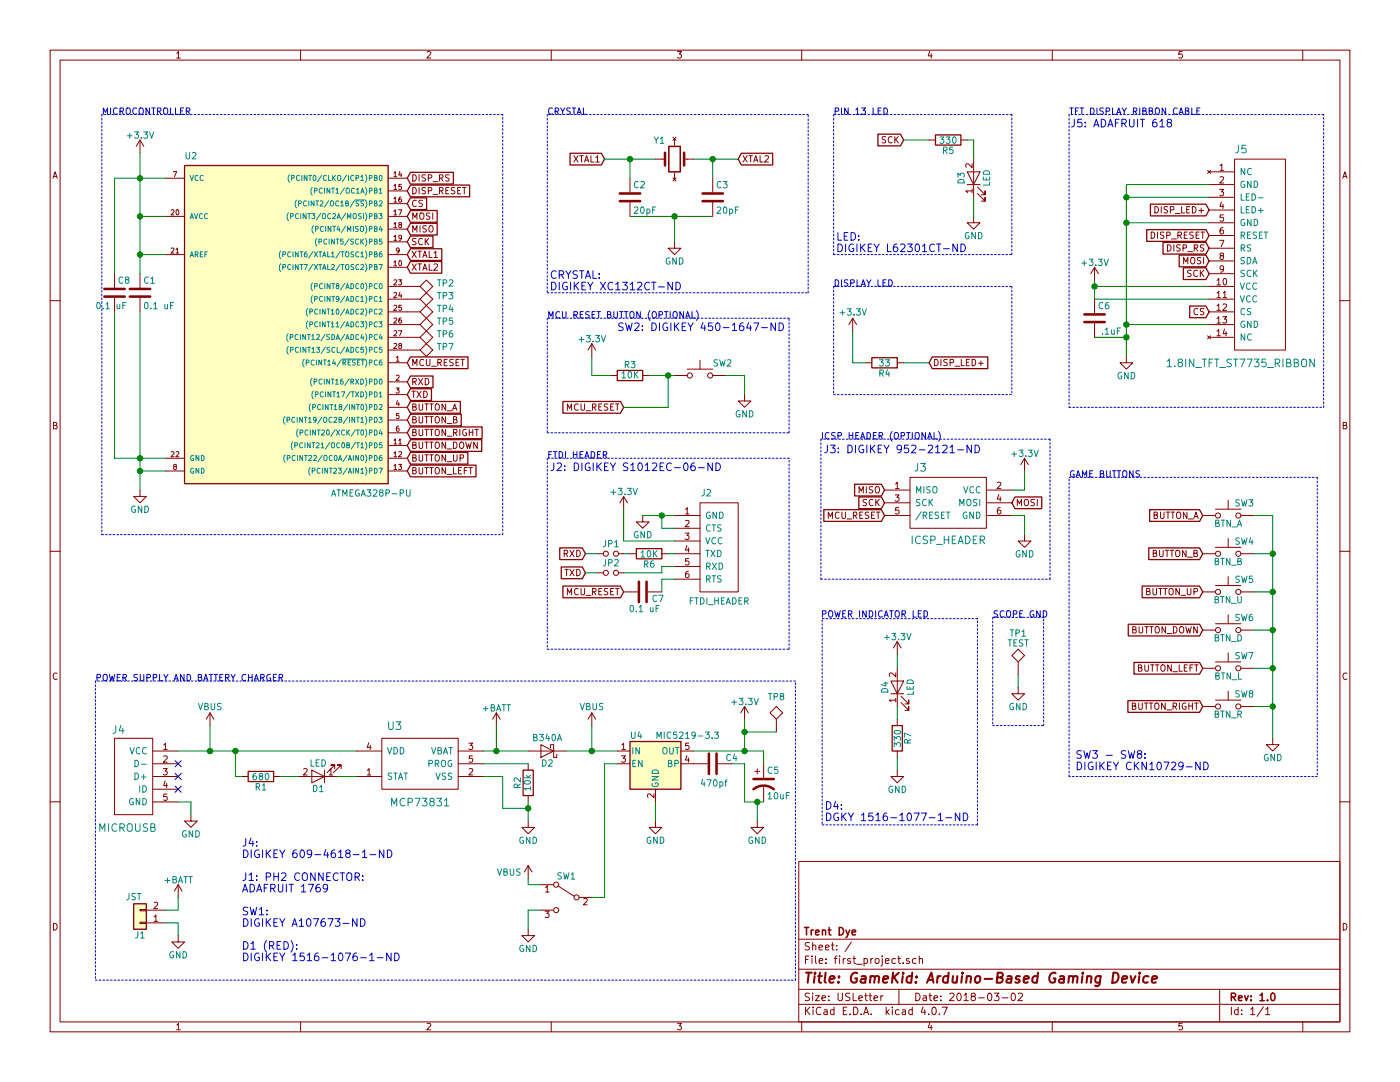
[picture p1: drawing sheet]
EESchema Schematic File Version 2
LIBS:power
LIBS:device
LIBS:switches
LIBS:relays
LIBS:motors
LIBS:transistors
LIBS:conn
LIBS:linear
LIBS:regul
LIBS:74xx
LIBS:cmos4000
LIBS:adc-dac
LIBS:memory
LIBS:xilinx
LIBS:microcontrollers
LIBS:dsp
LIBS:microchip
LIBS:analog_switches
LIBS:motorola
LIBS:texas
LIBS:intel
LIBS:audio
LIBS:interface
LIBS:digital-audio
LIBS:philips
LIBS:display
LIBS:cypress
LIBS:siliconi
LIBS:opto
LIBS:atmel
LIBS:contrib
LIBS:valves
LIBS:My Library
LIBS:first_project-cache
EELAYER 25 0
EELAYER END
$Descr USLetter 11000 8500
encoding utf-8
Sheet 1 1
Title "GameKid: Arduino-Based Gaming Device"
Date "2018-03-02"
Rev "1.0"
Comp "Trent Dye"
Comment1 ""
Comment2 ""
Comment3 ""
Comment4 ""
$EndDescr
$Comp
L ATMEGA328P-PU U2
U 1 1
P 2200 2500
F 0 "U2" H 1450 3750 50  0000 L BNN
F 1 "ATMEGA328P-PU" H 2600 1100 50  0000 L BNN
F 2 "Housings_DIP:DIP-28_W7.62mm_Socket" H 2200 2500 50  0001 C CIN
F 3 "" H 2200 2500 50  0001 C CNN
	1    2200 2500
	1    0    0    -1  
$EndComp
$Comp
L 1.8IN_TFT_ST7735_RIBBON J5
U 1 1
P 9800 1750
F 0 "J5" H 9750 2330 60  0000 C CNN
F 1 "1.8IN_TFT_ST7735_RIBBON" H 9750 650 60  0000 C CNN
F 2 "MyComponents:JDT-1800" H 9500 2100 60  0001 C CNN
F 3 "" H 9500 2100 60  0001 C CNN
	1    9800 1750
	1    0    0    -1  
$EndComp
$Comp
L +3.3V #PWR01
U 1 1
P 1100 1200
F 0 "#PWR01" H 1100 1050 50  0001 C CNN
F 1 "+3.3V" H 1100 1340 50  0000 C CNN
F 2 "" H 1100 1200 50  0001 C CNN
F 3 "" H 1100 1200 50  0001 C CNN
	1    1100 1200
	1    0    0    -1  
$EndComp
$Comp
L GND #PWR02
U 1 1
P 1100 3850
F 0 "#PWR02" H 1100 3600 50  0001 C CNN
F 1 "GND" H 1100 3700 50  0000 C CNN
F 2 "" H 1100 3850 50  0001 C CNN
F 3 "" H 1100 3850 50  0001 C CNN
	1    1100 3850
	1    0    0    -1  
$EndComp
$Comp
L SW_Push SW2
U 1 1
P 5500 2950
F 0 "SW2" H 5600 3050 50  0000 L CNN
F 1 "450-1647-ND" H 5550 3150 50  0001 C CNN
F 2 "Buttons_Switches_THT:SW_PUSH_6mm_h4.3mm" H 5500 3150 50  0001 C CNN
F 3 "" H 5500 3150 50  0001 C CNN
	1    5500 2950
	1    0    0    -1  
$EndComp
$Comp
L SW_Push SW3
U 1 1
P 9650 4050
F 0 "SW3" H 9700 4150 50  0000 L CNN
F 1 "BTN_A" H 9650 3990 50  0000 C CNN
F 2 "MyComponents:ADAFRUIT_SOFT_TOUCH_BUTTON" H 9650 4250 50  0001 C CNN
F 3 "" H 9650 4250 50  0001 C CNN
	1    9650 4050
	1    0    0    -1  
$EndComp
$Comp
L SW_Push SW4
U 1 1
P 9650 4350
F 0 "SW4" H 9700 4450 50  0000 L CNN
F 1 "BTN_B" H 9650 4290 50  0000 C CNN
F 2 "MyComponents:ADAFRUIT_SOFT_TOUCH_BUTTON" H 9650 4550 50  0001 C CNN
F 3 "" H 9650 4550 50  0001 C CNN
	1    9650 4350
	1    0    0    -1  
$EndComp
$Comp
L SW_Push SW5
U 1 1
P 9650 4650
F 0 "SW5" H 9700 4750 50  0000 L CNN
F 1 "BTN_U" H 9650 4590 50  0000 C CNN
F 2 "MyComponents:ADAFRUIT_SOFT_TOUCH_BUTTON" H 9650 4850 50  0001 C CNN
F 3 "" H 9650 4850 50  0001 C CNN
	1    9650 4650
	1    0    0    -1  
$EndComp
$Comp
L SW_Push SW6
U 1 1
P 9650 4950
F 0 "SW6" H 9700 5050 50  0000 L CNN
F 1 "BTN_D" H 9650 4890 50  0000 C CNN
F 2 "MyComponents:ADAFRUIT_SOFT_TOUCH_BUTTON" H 9650 5150 50  0001 C CNN
F 3 "" H 9650 5150 50  0001 C CNN
	1    9650 4950
	1    0    0    -1  
$EndComp
$Comp
L SW_Push SW7
U 1 1
P 9650 5250
F 0 "SW7" H 9700 5350 50  0000 L CNN
F 1 "BTN_L" H 9650 5190 50  0000 C CNN
F 2 "MyComponents:ADAFRUIT_SOFT_TOUCH_BUTTON" H 9650 5450 50  0001 C CNN
F 3 "" H 9650 5450 50  0001 C CNN
	1    9650 5250
	1    0    0    -1  
$EndComp
$Comp
L SW_Push SW8
U 1 1
P 9650 5550
F 0 "SW8" H 9700 5650 50  0000 L CNN
F 1 "BTN_R" H 9650 5490 50  0000 C CNN
F 2 "MyComponents:ADAFRUIT_SOFT_TOUCH_BUTTON" H 9650 5750 50  0001 C CNN
F 3 "" H 9650 5750 50  0001 C CNN
	1    9650 5550
	1    0    0    -1  
$EndComp
$Comp
L GND #PWR03
U 1 1
P 10000 5800
F 0 "#PWR03" H 10000 5550 50  0001 C CNN
F 1 "GND" H 10000 5650 50  0000 C CNN
F 2 "" H 10000 5800 50  0001 C CNN
F 3 "" H 10000 5800 50  0001 C CNN
	1    10000 5800
	1    0    0    -1  
$EndComp
Text GLabel 9450 4050 0    50   Input ~ 0
BUTTON_A
Text GLabel 9450 4350 0    50   Input ~ 0
BUTTON_B
Text GLabel 9450 4650 0    50   Input ~ 0
BUTTON_UP
Text GLabel 9450 4950 0    50   Input ~ 0
BUTTON_DOWN
Text GLabel 9450 5250 0    50   Input ~ 0
BUTTON_LEFT
Text GLabel 9450 5550 0    50   Input ~ 0
BUTTON_RIGHT
Text GLabel 9500 2050 0    50   Input ~ 0
MOSI
Text GLabel 9500 2150 0    50   Input ~ 0
SCK
Text GLabel 9500 2450 0    50   Input ~ 0
CS
Text GLabel 9500 1950 0    50   Input ~ 0
DISP_RS
Text GLabel 9500 1850 0    50   Input ~ 0
DISP_RESET
Text GLabel 9500 1650 0    50   Input ~ 0
DISP_LED+
$Comp
L GND #PWR04
U 1 1
P 8850 2800
F 0 "#PWR04" H 8850 2550 50  0001 C CNN
F 1 "GND" H 8850 2650 50  0000 C CNN
F 2 "" H 8850 2800 50  0001 C CNN
F 3 "" H 8850 2800 50  0001 C CNN
	1    8850 2800
	1    0    0    -1  
$EndComp
$Comp
L +3.3V #PWR05
U 1 1
P 8600 2200
F 0 "#PWR05" H 8600 2050 50  0001 C CNN
F 1 "+3.3V" H 8600 2340 50  0000 C CNN
F 2 "" H 8600 2200 50  0001 C CNN
F 3 "" H 8600 2200 50  0001 C CNN
	1    8600 2200
	1    0    0    -1  
$EndComp
$Comp
L MIC5219-3.3 U4
U 1 1
P 5150 6000
F 0 "U4" H 5000 6225 50  0000 C CNN
F 1 "MIC5219-3.3" H 5150 6225 50  0000 L CNN
F 2 "TO_SOT_Packages_SMD:SOT-23-5_HandSoldering" H 5150 6325 50  0001 C CNN
F 3 "" H 5150 6000 50  0001 C CNN
	1    5150 6000
	1    0    0    -1  
$EndComp
$Comp
L MICROUSB J4
U 1 1
P 1200 6100
F 0 "J4" H 930 6470 60  0000 C CNN
F 1 "MICROUSB" H 1000 5700 60  0000 C CNN
F 2 "MyComponents:10118194-0001LF" H 1400 6300 60  0001 C CNN
F 3 "" H 1400 6300 60  0001 C CNN
	1    1200 6100
	1    0    0    -1  
$EndComp
NoConn ~ 1400 6000
NoConn ~ 1400 6100
NoConn ~ 1400 6200
$Comp
L +3.3V #PWR06
U 1 1
P 5850 5650
F 0 "#PWR06" H 5850 5500 50  0001 C CNN
F 1 "+3.3V" H 5850 5790 50  0000 C CNN
F 2 "" H 5850 5650 50  0001 C CNN
F 3 "" H 5850 5650 50  0001 C CNN
	1    5850 5650
	1    0    0    -1  
$EndComp
$Comp
L GND #PWR07
U 1 1
P 1500 6400
F 0 "#PWR07" H 1500 6150 50  0001 C CNN
F 1 "GND" H 1500 6250 50  0000 C CNN
F 2 "" H 1500 6400 50  0001 C CNN
F 3 "" H 1500 6400 50  0001 C CNN
	1    1500 6400
	1    0    0    -1  
$EndComp
$Comp
L Conn_01x02 J1
U 1 1
P 1100 7250
F 0 "J1" H 1100 7350 50  0000 C CNN
F 1 "JST" H 1150 7050 50  0000 C CNN
F 2 "Connectors_JST:JST_PH_B2B-PH-SM4-TB_02x2.00mm_Straight" H 1100 7250 50  0001 C CNN
F 3 "" H 1100 7250 50  0001 C CNN
	1    1100 7250
	-1   0    0    1   
$EndComp
$Comp
L GND #PWR08
U 1 1
P 1400 7350
F 0 "#PWR08" H 1400 7100 50  0001 C CNN
F 1 "GND" H 1400 7200 50  0000 C CNN
F 2 "" H 1400 7350 50  0001 C CNN
F 3 "" H 1400 7350 50  0001 C CNN
	1    1400 7350
	1    0    0    -1  
$EndComp
$Comp
L MCP73831 U3
U 1 1
P 3300 6000
F 0 "U3" H 3100 6300 60  0000 C CNN
F 1 "MCP73831" H 3300 5700 60  0000 C CNN
F 2 "TO_SOT_Packages_SMD:SOT-23-5_HandSoldering" H 3200 7400 60  0001 C CNN
F 3 "" H 3200 7400 60  0001 C CNN
	1    3300 6000
	1    0    0    -1  
$EndComp
$Comp
L +BATT #PWR09
U 1 1
P 1400 7050
F 0 "#PWR09" H 1400 6900 50  0001 C CNN
F 1 "+BATT" H 1400 7190 50  0000 C CNN
F 2 "" H 1400 7050 50  0001 C CNN
F 3 "" H 1400 7050 50  0001 C CNN
	1    1400 7050
	1    0    0    -1  
$EndComp
$Comp
L VBUS #PWR010
U 1 1
P 1650 5700
F 0 "#PWR010" H 1650 5550 50  0001 C CNN
F 1 "VBUS" H 1650 5850 50  0000 C CNN
F 2 "" H 1650 5700 50  0001 C CNN
F 3 "" H 1650 5700 50  0001 C CNN
	1    1650 5700
	1    0    0    -1  
$EndComp
$Comp
L D_Schottky D2
U 1 1
P 4300 5900
F 0 "D2" H 4300 6000 50  0000 C CNN
F 1 "B340A" H 4300 5800 50  0000 C CNN
F 2 "MyComponents:B340A" H 4300 5900 50  0001 C CNN
F 3 "" H 4300 5900 50  0001 C CNN
	1    4300 5900
	-1   0    0    1   
$EndComp
$Comp
L +BATT #PWR011
U 1 1
P 3900 5700
F 0 "#PWR011" H 3900 5550 50  0001 C CNN
F 1 "+BATT" H 3900 5840 50  0000 C CNN
F 2 "" H 3900 5700 50  0001 C CNN
F 3 "" H 3900 5700 50  0001 C CNN
	1    3900 5700
	1    0    0    -1  
$EndComp
$Comp
L VBUS #PWR012
U 1 1
P 4650 5700
F 0 "#PWR012" H 4650 5550 50  0001 C CNN
F 1 "VBUS" H 4650 5850 50  0000 C CNN
F 2 "" H 4650 5700 50  0001 C CNN
F 3 "" H 4650 5700 50  0001 C CNN
	1    4650 5700
	1    0    0    -1  
$EndComp
$Comp
L GND #PWR013
U 1 1
P 4150 6450
F 0 "#PWR013" H 4150 6200 50  0001 C CNN
F 1 "GND" H 4150 6300 50  0000 C CNN
F 2 "" H 4150 6450 50  0001 C CNN
F 3 "" H 4150 6450 50  0001 C CNN
	1    4150 6450
	1    0    0    -1  
$EndComp
$Comp
L R R2
U 1 1
P 4150 6150
F 0 "R2" V 4230 6150 50  0000 C CNN
F 1 "10k" V 4150 6150 50  0000 C CNN
F 2 "Resistors_SMD:R_1206_HandSoldering" V 4080 6150 50  0001 C CNN
F 3 "" H 4150 6150 50  0001 C CNN
	1    4150 6150
	-1   0    0    1   
$EndComp
$Comp
L R R1
U 1 1
P 2050 6100
F 0 "R1" V 2130 6100 50  0000 C CNN
F 1 "680" V 2050 6100 50  0000 C CNN
F 2 "Resistors_SMD:R_1206_HandSoldering" V 1980 6100 50  0001 C CNN
F 3 "" H 2050 6100 50  0001 C CNN
	1    2050 6100
	0    1    1    0   
$EndComp
$Comp
L LED D1
U 1 1
P 2500 6100
F 0 "D1" H 2500 6200 50  0000 C CNN
F 1 "LED" H 2500 6000 50  0000 C CNN
F 2 "LEDs:LED_1206_HandSoldering" H 2500 6100 50  0001 C CNN
F 3 "" H 2500 6100 50  0001 C CNN
	1    2500 6100
	-1   0    0    1   
$EndComp
$Comp
L SW_SPDT SW1
U 1 1
P 4450 7050
F 0 "SW1" H 4450 7220 50  0000 C CNN
F 1 "1825232-1" H 4400 6800 50  0001 C CNN
F 2 "MyComponents:EG1224" H 4450 7050 50  0001 C CNN
F 3 "" H 4450 7050 50  0001 C CNN
	1    4450 7050
	-1   0    0    -1  
$EndComp
$Comp
L VBUS #PWR014
U 1 1
P 4150 6900
F 0 "#PWR014" H 4150 6750 50  0001 C CNN
F 1 "VBUS" H 4000 6950 50  0000 C CNN
F 2 "" H 4150 6900 50  0001 C CNN
F 3 "" H 4150 6900 50  0001 C CNN
	1    4150 6900
	1    0    0    -1  
$EndComp
$Comp
L GND #PWR015
U 1 1
P 4150 7300
F 0 "#PWR015" H 4150 7050 50  0001 C CNN
F 1 "GND" H 4150 7150 50  0000 C CNN
F 2 "" H 4150 7300 50  0001 C CNN
F 3 "" H 4150 7300 50  0001 C CNN
	1    4150 7300
	1    0    0    -1  
$EndComp
$Comp
L C C4
U 1 1
P 5600 6000
F 0 "C4" V 5550 6100 50  0000 L CNN
F 1 "470pf" V 5750 5900 50  0000 L CNN
F 2 "Capacitors_SMD:C_1206_HandSoldering" H 5638 5850 50  0001 C CNN
F 3 "" H 5600 6000 50  0001 C CNN
	1    5600 6000
	0    1    1    0   
$EndComp
$Comp
L GND #PWR016
U 1 1
P 5950 6450
F 0 "#PWR016" H 5950 6200 50  0001 C CNN
F 1 "GND" H 5950 6300 50  0000 C CNN
F 2 "" H 5950 6450 50  0001 C CNN
F 3 "" H 5950 6450 50  0001 C CNN
	1    5950 6450
	1    0    0    -1  
$EndComp
$Comp
L GND #PWR017
U 1 1
P 5150 6450
F 0 "#PWR017" H 5150 6200 50  0001 C CNN
F 1 "GND" H 5150 6300 50  0000 C CNN
F 2 "" H 5150 6450 50  0001 C CNN
F 3 "" H 5150 6450 50  0001 C CNN
	1    5150 6450
	1    0    0    -1  
$EndComp
Text GLabel 3200 1900 2    50   Input ~ 0
SCK
Text GLabel 3200 1700 2    50   Input ~ 0
MOSI
Text GLabel 3200 1600 2    50   Input ~ 0
CS
Text GLabel 3200 3600 2    50   Input ~ 0
BUTTON_UP
Text GLabel 3200 3700 2    50   Input ~ 0
BUTTON_LEFT
Text GLabel 3200 3200 2    50   Input ~ 0
BUTTON_A
Text GLabel 3200 3300 2    50   Input ~ 0
BUTTON_B
Text GLabel 3200 3400 2    50   Input ~ 0
BUTTON_RIGHT
Text GLabel 3200 3500 2    50   Input ~ 0
BUTTON_DOWN
$Comp
L LED D3
U 1 1
P 7650 1400
F 0 "D3" H 7650 1500 50  0000 C CNN
F 1 "LED" H 7650 1300 50  0000 C CNN
F 2 "LEDs:LED_1206_HandSoldering" H 7650 1400 50  0001 C CNN
F 3 "" H 7650 1400 50  0001 C CNN
	1    7650 1400
	0    -1   -1   0   
$EndComp
$Comp
L GND #PWR018
U 1 1
P 7650 1700
F 0 "#PWR018" H 7650 1450 50  0001 C CNN
F 1 "GND" H 7650 1550 50  0000 C CNN
F 2 "" H 7650 1700 50  0001 C CNN
F 3 "" H 7650 1700 50  0001 C CNN
	1    7650 1700
	1    0    0    -1  
$EndComp
$Comp
L R R5
U 1 1
P 7450 1100
F 0 "R5" V 7530 1100 50  0000 C CNN
F 1 "330" V 7450 1100 50  0000 C CNN
F 2 "Resistors_SMD:R_1206_HandSoldering" V 7380 1100 50  0001 C CNN
F 3 "" H 7450 1100 50  0001 C CNN
	1    7450 1100
	0    1    1    0   
$EndComp
Text GLabel 7100 1100 0    50   Input ~ 0
SCK
Text GLabel 3200 2850 2    50   Input ~ 0
MCU_RESET
Text GLabel 4900 3200 0    50   Input ~ 0
MCU_RESET
$Comp
L R R3
U 1 1
P 4950 2950
F 0 "R3" V 5030 2950 50  0000 C CNN
F 1 "10K" V 4950 2950 50  0000 C CNN
F 2 "Resistors_SMD:R_1206_HandSoldering" V 4880 2950 50  0001 C CNN
F 3 "" H 4950 2950 50  0001 C CNN
	1    4950 2950
	0    -1   -1   0   
$EndComp
$Comp
L +3.3V #PWR019
U 1 1
P 4650 2800
F 0 "#PWR019" H 4650 2650 50  0001 C CNN
F 1 "+3.3V" H 4650 2940 50  0000 C CNN
F 2 "" H 4650 2800 50  0001 C CNN
F 3 "" H 4650 2800 50  0001 C CNN
	1    4650 2800
	1    0    0    -1  
$EndComp
$Comp
L GND #PWR020
U 1 1
P 5850 3100
F 0 "#PWR020" H 5850 2850 50  0001 C CNN
F 1 "GND" H 5850 2950 50  0000 C CNN
F 2 "" H 5850 3100 50  0001 C CNN
F 3 "" H 5850 3100 50  0001 C CNN
	1    5850 3100
	1    0    0    -1  
$EndComp
Text GLabel 3200 2000 2    50   Input ~ 0
XTAL1
Text GLabel 3200 2100 2    50   Input ~ 0
XTAL2
Text GLabel 3200 1400 2    50   Input ~ 0
DISP_RS
Text GLabel 3200 1500 2    50   Input ~ 0
DISP_RESET
$Comp
L +3.3V #PWR021
U 1 1
P 6700 2600
F 0 "#PWR021" H 6700 2450 50  0001 C CNN
F 1 "+3.3V" H 6700 2750 50  0000 C CNN
F 2 "" H 6700 2600 50  0001 C CNN
F 3 "" H 6700 2600 50  0001 C CNN
	1    6700 2600
	1    0    0    -1  
$EndComp
$Comp
L R R4
U 1 1
P 6950 2850
F 0 "R4" V 7030 2850 50  0000 C CNN
F 1 "33" V 6950 2850 50  0000 C CNN
F 2 "Resistors_SMD:R_1206_HandSoldering" V 6880 2850 50  0001 C CNN
F 3 "" H 6950 2850 50  0001 C CNN
	1    6950 2850
	0    1    1    0   
$EndComp
Text GLabel 7300 2850 2    50   Input ~ 0
DISP_LED+
Text GLabel 4750 1250 0    50   Input ~ 0
XTAL1
Text GLabel 5800 1250 2    50   Input ~ 0
XTAL2
$Comp
L GND #PWR022
U 1 1
P 5300 1900
F 0 "#PWR022" H 5300 1650 50  0001 C CNN
F 1 "GND" H 5300 1750 50  0000 C CNN
F 2 "" H 5300 1900 50  0001 C CNN
F 3 "" H 5300 1900 50  0001 C CNN
	1    5300 1900
	1    0    0    -1  
$EndComp
Text GLabel 3200 3000 2    50   Input ~ 0
RXD
Text GLabel 3200 3100 2    50   Input ~ 0
TXD
Text Notes 4300 900  0    50   ~ 0
CRYSTAL
Text Notes 6550 900  0    50   ~ 0
PIN 13 LED
Text Notes 4300 2500 0    50   ~ 0
MCU RESET BUTTON (OPTIONAL)
Text Notes 6550 2250 0    50   ~ 0
DISPLAY LED
Text Notes 750  5350 0    50   ~ 0
POWER SUPPLY AND BATTERY CHARGER
Text Notes 800  900  0    50   ~ 0
MICROCONTROLLER
Text Notes 8400 900  0    50   ~ 0
TFT DISPLAY RIBBON CABLE
Text Notes 8400 3750 0    50   ~ 0
GAME BUTTONS
Text Notes 4300 3600 0    50   ~ 0
FTDI HEADER
Text Notes 6450 3450 0    50   ~ 0
ICSP HEADER (OPTIONAL)
$Comp
L C C1
U 1 1
P 1100 2300
F 0 "C1" H 1125 2400 50  0000 L CNN
F 1 "0.1 uF" H 1125 2200 50  0000 L CNN
F 2 "Capacitors_SMD:C_1206_HandSoldering" H 1138 2150 50  0001 C CNN
F 3 "" H 1100 2300 50  0001 C CNN
	1    1100 2300
	1    0    0    -1  
$EndComp
$Comp
L C C2
U 1 1
P 4950 1550
F 0 "C2" H 4975 1650 50  0000 L CNN
F 1 "20pF" H 4975 1450 50  0000 L CNN
F 2 "Capacitors_SMD:C_1206_HandSoldering" H 4988 1400 50  0001 C CNN
F 3 "" H 4950 1550 50  0001 C CNN
	1    4950 1550
	1    0    0    -1  
$EndComp
$Comp
L C C3
U 1 1
P 5600 1550
F 0 "C3" H 5625 1650 50  0000 L CNN
F 1 "20pF" H 5625 1450 50  0000 L CNN
F 2 "Capacitors_SMD:C_1206_HandSoldering" H 5638 1400 50  0001 C CNN
F 3 "" H 5600 1550 50  0001 C CNN
	1    5600 1550
	1    0    0    -1  
$EndComp
$Comp
L C C6
U 1 1
P 8600 2500
F 0 "C6" H 8625 2600 50  0000 L CNN
F 1 ".1uF" H 8650 2400 50  0000 L CNN
F 2 "Capacitors_SMD:C_1206_HandSoldering" H 8638 2350 50  0001 C CNN
F 3 "" H 8600 2500 50  0001 C CNN
	1    8600 2500
	1    0    0    -1  
$EndComp
$Comp
L CP1 C5
U 1 1
P 6000 6150
F 0 "C5" H 6025 6250 50  0000 L CNN
F 1 "10uF" H 6025 6050 50  0000 L CNN
F 2 "Capacitors_Tantalum_SMD:CP_Tantalum_Case-S_EIA-3216-12_Reflow" H 6000 6150 50  0001 C CNN
F 3 "" H 6000 6150 50  0001 C CNN
	1    6000 6150
	1    0    0    -1  
$EndComp
$Comp
L ICSP_HEADER J3
U 1 1
P 7450 3950
F 0 "J3" H 7230 4230 60  0000 C CNN
F 1 "ICSP_HEADER" H 7450 3660 60  0000 C CNN
F 2 "MyComponents:ICSP_HEADER" H 7450 4050 60  0001 C CNN
F 3 "" H 7450 4050 60  0001 C CNN
	1    7450 3950
	1    0    0    -1  
$EndComp
Text GLabel 3200 1800 2    50   Input ~ 0
MISO
Text GLabel 6950 3850 0    50   Input ~ 0
MISO
Text GLabel 6950 3950 0    50   Input ~ 0
SCK
Text GLabel 6950 4050 0    50   Input ~ 0
MCU_RESET
$Comp
L +3.3V #PWR023
U 1 1
P 8050 3700
F 0 "#PWR023" H 8050 3550 50  0001 C CNN
F 1 "+3.3V" H 8050 3840 50  0000 C CNN
F 2 "" H 8050 3700 50  0001 C CNN
F 3 "" H 8050 3700 50  0001 C CNN
	1    8050 3700
	1    0    0    -1  
$EndComp
Text GLabel 7950 3950 2    50   Input ~ 0
MOSI
$Comp
L GND #PWR024
U 1 1
P 8050 4200
F 0 "#PWR024" H 8050 3950 50  0001 C CNN
F 1 "GND" H 8050 4050 50  0000 C CNN
F 2 "" H 8050 4200 50  0001 C CNN
F 3 "" H 8050 4200 50  0001 C CNN
	1    8050 4200
	1    0    0    -1  
$EndComp
$Comp
L FTDI_HEADER J2
U 1 1
P 5500 4300
F 0 "J2" H 5550 4730 50  0000 C CNN
F 1 "FTDI_HEADER" H 5650 3880 50  0000 C CNN
F 2 "MyComponents:FTDI_HEADER" H 5300 4550 50  0001 C CNN
F 3 "" H 5300 4550 50  0001 C CNN
	1    5500 4300
	1    0    0    -1  
$EndComp
$Comp
L GND #PWR025
U 1 1
P 5050 4050
F 0 "#PWR025" H 5050 3800 50  0001 C CNN
F 1 "GND" H 5050 3900 50  0000 C CNN
F 2 "" H 5050 4050 50  0001 C CNN
F 3 "" H 5050 4050 50  0001 C CNN
	1    5050 4050
	1    0    0    -1  
$EndComp
Wire Wire Line
	1100 1200 1100 2150
Wire Wire Line
	900  1400 1300 1400
Wire Wire Line
	900  3600 1300 3600
Wire Wire Line
	1100 2450 1100 3850
Wire Wire Line
	1300 3700 1100 3700
Connection ~ 1100 3700
Wire Wire Line
	10000 4050 10000 5800
Wire Wire Line
	10000 4050 9850 4050
Wire Wire Line
	9850 4350 10000 4350
Connection ~ 10000 4350
Wire Wire Line
	9850 4650 10000 4650
Connection ~ 10000 4650
Wire Wire Line
	9850 4950 10000 4950
Connection ~ 10000 4950
Wire Wire Line
	9850 5250 10000 5250
Connection ~ 10000 5250
Wire Wire Line
	9850 5550 10000 5550
Connection ~ 10000 5550
Wire Wire Line
	8850 2550 9500 2550
Wire Wire Line
	9500 2250 8600 2250
Wire Wire Line
	8600 2200 8600 2350
Wire Wire Line
	8600 2350 9500 2350
Connection ~ 8600 2250
Wire Wire Line
	8850 1750 9500 1750
Wire Wire Line
	8850 1450 8850 2800
Wire Wire Line
	9500 1550 8850 1550
Connection ~ 8850 1750
Wire Wire Line
	9500 1450 8850 1450
Connection ~ 8850 1550
Connection ~ 8850 2550
Wire Wire Line
	1400 6300 1500 6300
Wire Wire Line
	1500 6300 1500 6400
Wire Wire Line
	1300 7150 1400 7150
Wire Wire Line
	1400 7150 1400 7050
Wire Wire Line
	1300 7250 1400 7250
Wire Wire Line
	1400 7250 1400 7350
Wire Wire Line
	1400 5900 2800 5900
Wire Wire Line
	1650 5700 1650 5900
Connection ~ 1650 5900
Wire Wire Line
	3800 5900 4150 5900
Wire Wire Line
	4450 5900 4850 5900
Wire Wire Line
	3900 5700 3900 5900
Connection ~ 3900 5900
Wire Wire Line
	4650 5700 4650 5900
Connection ~ 4650 5900
Wire Wire Line
	3800 6000 4150 6000
Wire Wire Line
	4150 6300 4150 6450
Wire Wire Line
	3800 6100 3950 6100
Wire Wire Line
	3950 6100 3950 6350
Wire Wire Line
	3950 6350 4150 6350
Connection ~ 4150 6350
Wire Wire Line
	1850 5900 1850 6100
Wire Wire Line
	1850 6100 1900 6100
Connection ~ 1850 5900
Wire Wire Line
	2200 6100 2350 6100
Wire Wire Line
	2650 6100 2800 6100
Wire Wire Line
	4850 6000 4750 6000
Wire Wire Line
	4750 6000 4750 7050
Wire Wire Line
	4750 7050 4650 7050
Wire Wire Line
	4250 6950 4150 6950
Wire Wire Line
	4150 6950 4150 6900
Wire Wire Line
	4150 7300 4150 7150
Wire Wire Line
	4150 7150 4250 7150
Wire Wire Line
	5450 5900 6000 5900
Wire Wire Line
	5850 5650 5850 5900
Wire Wire Line
	5850 6000 5850 6300
Wire Wire Line
	5150 6450 5150 6300
Wire Wire Line
	7600 1100 7650 1100
Wire Wire Line
	7650 1100 7650 1250
Wire Wire Line
	7650 1550 7650 1700
Wire Wire Line
	5250 2950 5250 3200
Wire Wire Line
	5100 2950 5300 2950
Connection ~ 5250 2950
Wire Wire Line
	5700 2950 5850 2950
Wire Wire Line
	4800 2950 4650 2950
Wire Wire Line
	1100 2000 1300 2000
Connection ~ 1100 1400
Wire Wire Line
	1300 1700 1100 1700
Connection ~ 1100 1700
Connection ~ 1100 3600
Connection ~ 1100 2000
Wire Wire Line
	6700 2600 6700 2850
Wire Wire Line
	6700 2850 6800 2850
Wire Wire Line
	7100 2850 7300 2850
Wire Wire Line
	4750 1250 5150 1250
Connection ~ 4950 1250
Connection ~ 5600 1250
Wire Wire Line
	4950 1700 5600 1700
Wire Wire Line
	5300 1700 5300 1900
Connection ~ 5300 1700
Wire Wire Line
	4950 1250 4950 1400
Wire Wire Line
	5600 1250 5600 1400
Wire Wire Line
	5450 1250 5800 1250
Wire Notes Line
	800  900  800  4200
Wire Notes Line
	800  4200 3950 4200
Wire Notes Line
	3950 4200 3950 900 
Wire Notes Line
	3950 900  800  900 
Wire Notes Line
	750  5350 750  7700
Wire Notes Line
	750  7700 6250 7700
Wire Notes Line
	6250 7700 6250 5350
Wire Notes Line
	6250 5350 750  5350
Wire Notes Line
	8400 3750 10350 3750
Wire Notes Line
	10350 3750 10350 6100
Wire Notes Line
	10350 6100 8400 6100
Wire Notes Line
	8400 6100 8400 3750
Wire Notes Line
	8400 900  8400 3200
Wire Notes Line
	8400 3200 10400 3200
Wire Notes Line
	10400 3200 10400 900 
Wire Notes Line
	10400 900  8400 900 
Wire Notes Line
	4300 900  4300 2300
Wire Notes Line
	4300 2300 6350 2300
Wire Notes Line
	6350 2300 6350 900 
Wire Notes Line
	6350 900  4300 900 
Wire Notes Line
	4300 3400 6200 3400
Wire Notes Line
	6200 2500 4300 2500
Wire Notes Line
	7950 2250 7950 3100
Wire Notes Line
	6550 2250 6550 3100
Wire Notes Line
	6550 900  6550 2000
Wire Notes Line
	6550 2000 7950 2000
Wire Notes Line
	7950 2000 7950 900 
Wire Notes Line
	7950 900  6550 900 
Wire Notes Line
	4300 5100 6200 5100
Wire Notes Line
	6200 3600 4300 3600
Wire Wire Line
	5250 3200 4900 3200
Wire Wire Line
	4650 2950 4650 2800
Wire Wire Line
	5850 2950 5850 3100
Wire Notes Line
	6200 3400 6200 2500
Wire Notes Line
	4300 2500 4300 3400
Wire Notes Line
	6550 2250 7950 2250
Wire Notes Line
	6550 3100 7950 3100
Wire Notes Line
	6200 5100 6200 3600
Wire Notes Line
	4300 3600 4300 5100
Wire Notes Line
	6450 4550 8250 4550
Wire Notes Line
	8250 3450 6450 3450
Wire Notes Line
	8250 4550 8250 3450
Wire Notes Line
	6450 3450 6450 4550
Wire Wire Line
	7100 1100 7300 1100
Wire Wire Line
	8600 2650 8850 2650
Connection ~ 8850 2650
Wire Wire Line
	5850 6000 5750 6000
Wire Wire Line
	5850 6300 6000 6300
Wire Wire Line
	5950 6300 5950 6450
Connection ~ 5950 6300
Wire Wire Line
	6000 5900 6000 6000
Connection ~ 5850 5900
Wire Wire Line
	8050 3700 8050 3850
Wire Wire Line
	8050 3850 7950 3850
Wire Wire Line
	7950 4050 8050 4050
Wire Wire Line
	8050 4050 8050 4200
Wire Wire Line
	5300 4150 5200 4150
Wire Wire Line
	5200 4150 5200 4050
Wire Wire Line
	5050 4050 5300 4050
Connection ~ 5200 4050
$Comp
L +3.3V #PWR026
U 1 1
P 4900 4000
F 0 "#PWR026" H 4900 3850 50  0001 C CNN
F 1 "+3.3V" H 4900 4140 50  0000 C CNN
F 2 "" H 4900 4000 50  0001 C CNN
F 3 "" H 4900 4000 50  0001 C CNN
	1    4900 4000
	1    0    0    -1  
$EndComp
Wire Wire Line
	4900 4000 4900 4250
Wire Wire Line
	4900 4250 5300 4250
Text GLabel 4600 4350 0    50   Input ~ 0
RXD
$Comp
L R R6
U 1 1
P 5100 4350
F 0 "R6" V 5180 4350 50  0000 C CNN
F 1 "10K" V 5100 4350 50  0000 C CNN
F 2 "Resistors_SMD:R_1206_HandSoldering" V 5030 4350 50  0001 C CNN
F 3 "" H 5100 4350 50  0001 C CNN
	1    5100 4350
	0    1    1    0   
$EndComp
Wire Wire Line
	4900 4350 4950 4350
Wire Wire Line
	5250 4350 5300 4350
Text GLabel 4600 4500 0    50   Input ~ 0
TXD
Wire Wire Line
	4900 4500 5200 4500
Wire Wire Line
	5200 4500 5200 4450
Wire Wire Line
	5200 4450 5300 4450
Text GLabel 4900 4650 0    50   Input ~ 0
MCU_RESET
Wire Wire Line
	5200 4650 5200 4550
Wire Wire Line
	5200 4550 5300 4550
$Comp
L C C7
U 1 1
P 5050 4650
F 0 "C7" V 5100 4720 50  0000 L CNN
F 1 "0.1 uF" V 5180 4540 50  0000 L CNN
F 2 "Capacitors_SMD:C_1206_HandSoldering" H 5088 4500 50  0001 C CNN
F 3 "" H 5050 4650 50  0001 C CNN
	1    5050 4650
	0    1    1    0   
$EndComp
Wire Notes Line
	6460 4870 6460 6480
Wire Notes Line
	6460 6480 7680 6480
Wire Notes Line
	7680 6480 7680 4860
Wire Notes Line
	7680 4860 6460 4860
Text Notes 6450 4850 0    50   ~ 0
POWER INDICATOR LED
$Comp
L +3.3V #PWR027
U 1 1
P 7050 5140
F 0 "#PWR027" H 7050 4990 50  0001 C CNN
F 1 "+3.3V" H 7050 5280 50  0000 C CNN
F 2 "" H 7050 5140 50  0001 C CNN
F 3 "" H 7050 5140 50  0001 C CNN
	1    7050 5140
	1    0    0    -1  
$EndComp
$Comp
L LED D4
U 1 1
P 7050 5400
F 0 "D4" H 7050 5500 50  0000 C CNN
F 1 "LED" H 7050 5300 50  0000 C CNN
F 2 "LEDs:LED_1206_HandSoldering" H 7050 5400 50  0001 C CNN
F 3 "" H 7050 5400 50  0001 C CNN
	1    7050 5400
	0    -1   -1   0   
$EndComp
$Comp
L R R7
U 1 1
P 7050 5800
F 0 "R7" V 7130 5800 50  0000 C CNN
F 1 "330" V 7050 5800 50  0000 C CNN
F 2 "Resistors_SMD:R_1206_HandSoldering" V 6980 5800 50  0001 C CNN
F 3 "" H 7050 5800 50  0001 C CNN
	1    7050 5800
	1    0    0    -1  
$EndComp
$Comp
L GND #PWR028
U 1 1
P 7050 6050
F 0 "#PWR028" H 7050 5800 50  0001 C CNN
F 1 "GND" H 7050 5900 50  0000 C CNN
F 2 "" H 7050 6050 50  0001 C CNN
F 3 "" H 7050 6050 50  0001 C CNN
	1    7050 6050
	1    0    0    -1  
$EndComp
Wire Wire Line
	7050 5550 7050 5650
Wire Wire Line
	7050 5950 7050 6050
$Comp
L CrystalSMD4Pin Y1
U 1 1
P 5300 1250
F 0 "Y1" H 5180 1400 50  0000 C CNN
F 1 "CrystalSMD4Pin" H 5260 1560 50  0001 C CNN
F 2 "MyComponents:ECS-80-16-28AX-TR" H 5300 1250 50  0001 C CNN
F 3 "" H 5300 1250 50  0001 C CNN
	1    5300 1250
	1    0    0    -1  
$EndComp
$Comp
L GND #PWR029
U 1 1
P 8000 5400
F 0 "#PWR029" H 8000 5150 50  0001 C CNN
F 1 "GND" H 8000 5250 50  0000 C CNN
F 2 "" H 8000 5400 50  0001 C CNN
F 3 "" H 8000 5400 50  0001 C CNN
	1    8000 5400
	1    0    0    -1  
$EndComp
$Comp
L TEST TP1
U 1 1
P 8000 5300
F 0 "TP1" H 8000 5600 50  0000 C BNN
F 1 "TEST" H 8000 5550 50  0000 C CNN
F 2 "MyComponents:TP" H 8000 5300 50  0001 C CNN
F 3 "" H 8000 5300 50  0001 C CNN
	1    8000 5300
	1    0    0    -1  
$EndComp
Wire Wire Line
	8000 5300 8000 5400
$Comp
L Jumper_NO_Small JP1
U 1 1
P 4800 4350
F 0 "JP1" H 4800 4430 50  0000 C CNN
F 1 "MCU_RXD" H 4350 4450 50  0001 C CNN
F 2 "Resistors_SMD:R_1206_HandSoldering" H 4800 4350 50  0001 C CNN
F 3 "" H 4800 4350 50  0001 C CNN
	1    4800 4350
	1    0    0    -1  
$EndComp
Wire Wire Line
	4700 4350 4600 4350
$Comp
L Jumper_NO_Small JP2
U 1 1
P 4800 4500
F 0 "JP2" H 4800 4580 50  0000 C CNN
F 1 "MCU_TXD" H 4810 4440 50  0001 C CNN
F 2 "Resistors_SMD:R_1206_HandSoldering" H 4800 4500 50  0001 C CNN
F 3 "" H 4800 4500 50  0001 C CNN
	1    4800 4500
	1    0    0    -1  
$EndComp
Wire Wire Line
	4600 4500 4700 4500
$Comp
L TEST TP3
U 1 1
P 3200 2350
F 0 "TP3" V 3200 2650 50  0000 C BNN
F 1 "PC1" H 3200 2600 50  0001 C CNN
F 2 "MyComponents:TP" H 3200 2350 50  0001 C CNN
F 3 "" H 3200 2350 50  0001 C CNN
	1    3200 2350
	0    1    1    0   
$EndComp
$Comp
L TEST TP4
U 1 1
P 3200 2450
F 0 "TP4" V 3200 2750 50  0000 C BNN
F 1 "PC2" H 3200 2700 50  0001 C CNN
F 2 "MyComponents:TP" H 3200 2450 50  0001 C CNN
F 3 "" H 3200 2450 50  0001 C CNN
	1    3200 2450
	0    1    1    0   
$EndComp
$Comp
L TEST TP5
U 1 1
P 3200 2550
F 0 "TP5" V 3200 2850 50  0000 C BNN
F 1 "PC3" H 3200 2800 50  0001 C CNN
F 2 "MyComponents:TP" H 3200 2550 50  0001 C CNN
F 3 "" H 3200 2550 50  0001 C CNN
	1    3200 2550
	0    1    1    0   
$EndComp
$Comp
L TEST TP6
U 1 1
P 3200 2650
F 0 "TP6" V 3200 2950 50  0000 C BNN
F 1 "PC4" H 3200 2900 50  0001 C CNN
F 2 "MyComponents:TP" H 3200 2650 50  0001 C CNN
F 3 "" H 3200 2650 50  0001 C CNN
	1    3200 2650
	0    1    1    0   
$EndComp
$Comp
L TEST TP7
U 1 1
P 3200 2750
F 0 "TP7" V 3200 3050 50  0000 C BNN
F 1 "PC5" H 3200 3000 50  0001 C CNN
F 2 "MyComponents:TP" H 3200 2750 50  0001 C CNN
F 3 "" H 3200 2750 50  0001 C CNN
	1    3200 2750
	0    1    1    0   
$EndComp
$Comp
L TEST TP2
U 1 1
P 3200 2250
F 0 "TP2" V 3200 2550 50  0000 C BNN
F 1 "PC0" H 3200 2500 50  0001 C CNN
F 2 "MyComponents:TP" H 3200 2250 50  0001 C CNN
F 3 "" H 3200 2250 50  0001 C CNN
	1    3200 2250
	0    1    1    0   
$EndComp
$Comp
L TEST TP8
U 1 1
P 6100 5750
F 0 "TP8" H 6100 6000 50  0000 C BNN
F 1 "+3.3V" H 6100 6000 50  0001 C CNN
F 2 "MyComponents:TP" H 6100 5750 50  0001 C CNN
F 3 "" H 6100 5750 50  0001 C CNN
	1    6100 5750
	1    0    0    -1  
$EndComp
Wire Wire Line
	5850 5750 6100 5750
Connection ~ 5850 5750
Wire Wire Line
	7050 5140 7050 5250
Wire Notes Line
	7800 4850 7800 5700
Wire Notes Line
	7800 5700 8200 5700
Wire Notes Line
	8200 5700 8200 4850
Wire Notes Line
	8200 4850 7800 4850
Text Notes 7800 4850 0    50   ~ 0
SCOPE GND
Text Notes 1900 7550 0    60   ~ 0
J4: \nDIGIKEY 609-4618-1-ND \n\nJ1: PH2 CONNECTOR: \nADAFRUIT 1769\n\nSW1:\nDIGIKEY A107673-ND\n\nD1 (RED):\nDIGIKEY 1516-1076-1-ND
Text Notes 8450 6050 0    60   ~ 0
SW3 - SW8: \nDIGIKEY CKN10729-ND
Text Notes 6570 1980 0    60   ~ 0
LED:\nDIGIKEY L62301CT-ND
Text Notes 4320 2280 0    60   ~ 0
CRYSTAL: \nDIGIKEY XC1312CT-ND
Text Notes 4850 2600 0    60   ~ 0
SW2: DIGIKEY 450-1647-ND 
Text Notes 6480 6450 0    60   ~ 0
D4: \nDGKY 1516-1077-1-ND 
Text Notes 6470 3560 0    60   ~ 0
J3: DIGIKEY 952-2121-ND 
Text Notes 4320 3700 0    60   ~ 0
J2: DIGIKEY S1012EC-06-ND
Text Notes 8410 1000 0    60   ~ 0
J5: ADAFRUIT 618
$Comp
L C C8
U 1 1
P 900 2300
F 0 "C8" H 925 2400 50  0000 L CNN
F 1 "0.1 uF" H 750 2200 50  0000 L CNN
F 2 "Capacitors_SMD:C_1206_HandSoldering" H 938 2150 50  0001 C CNN
F 3 "" H 900 2300 50  0001 C CNN
	1    900  2300
	1    0    0    -1  
$EndComp
Wire Wire Line
	900  1400 900  2150
Wire Wire Line
	900  2450 900  3600
$EndSCHEMATC
